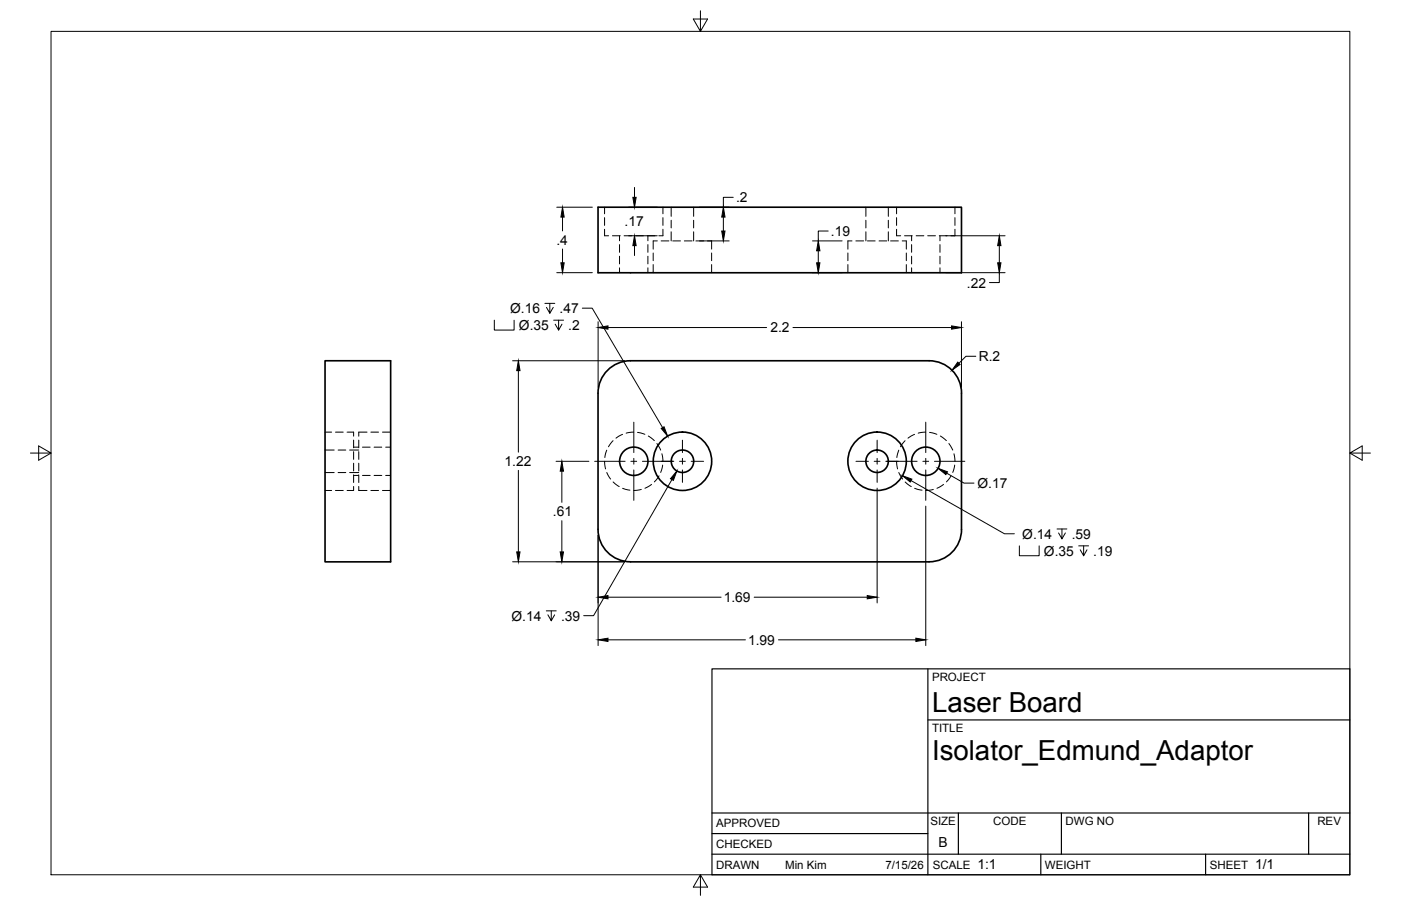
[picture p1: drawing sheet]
<svg xmlns="http://www.w3.org/2000/svg" width="432mm" height="279mm" viewBox="0 0 432 279" stroke-linecap="round" stroke-linejoin="round" font-family="sans-serif">
<!-- layer: Visible -->
<g fill="none" stroke="#000" stroke-width=".51">
<path d="M184.3 63.9h112v20.2h-112zM100.2 111.3h20.2v62h-20.2zM194.3 173.3h92M194.3 173.2a10 10 0 0 1-10-9.9v-42a10 10 0 0 1 10-10h92a10 10 0 0 1 10.1 10l-.1 42a10 10 0 0 1-9.9 9.9"/>
<circle cx="195.3" cy="142.3" r="4.4"/>
<circle cx="210.3" cy="142.3" r="9"/>
<circle cx="210.3" cy="142.3" r="3.5"/>
<circle cx="270.3" cy="142.3" r="3.5"/>
<circle cx="270.3" cy="142.3" r="9"/>
<circle cx="285.3" cy="142.3" r="4.4"/>
</g>
<!-- layer: Hidden -->
<g fill="none" stroke="#000" stroke-width=".31">
<path d="M186.3 70.7v2h1.3M186.3 63.9v2M186.3 67.1v2.4M188.8 72.7h2.4M190.9 72.7v1.6M190.9 75.4v2.4M190.9 79v2.4M192.3 72.7h2.4M195.9 72.7h2.4M199.5 72.7h2.4M199.7 72.7v1.6M199.7 75.4v2.4"/>
<path d="M199.7 79v2.4M201.3 78v2.4M202.6 74.3h-1.3v2.5M203.8 74.3h2.4M204.3 70.7v2h-1.2M204.3 63.9v2M204.3 67.1v2.4M206.9 63.9v2.8M206.9 67.9v2.4M206.9 71.5v2.8M207.3 74.3h2.4M210.9 74.3h2.4"/>
<path d="M213.8 63.9v2.8M213.8 67.9v2.4M213.8 71.5v2.8M214.5 74.3h2.4M218.1 74.3h1.2v2.5M219.3 78v2.4M261.3 78v2.4M262.6 74.3h-1.3v2.5M263.8 74.3h2.4M266.9 63.9v2.8M266.9 67.9v2.4M266.9 71.5v2.8"/>
<path d="M267.4 74.3h2.3M270.9 74.3h2.4M273.8 63.9v2.8M273.8 67.9v2.4M273.8 71.5v2.8M274.5 74.3h2.4M276.3 70.7v2h1.3M276.3 63.9v2M276.3 67.1v2.4M278.1 74.3h1.2v2.5M278.8 72.7h2.4M279.3 78v2.4"/>
<path d="M281 72.7v1.6M281 75.4v2.4M281 79v2.4M282.4 72.7h2.3M285.9 72.7h2.4M289.5 72.7h2.4M289.7 72.7v1.6M289.7 75.4v2.4M289.7 79v2.4M294.3 70.7v2h-1.2M294.3 63.9v2M294.3 67.1v2.4"/>
<path d="M190.9 82.6v1.5M199.7 82.6v1.5M201.3 81.6v2.5M219.3 81.6v2.5M261.3 81.6v2.5M279.3 81.6v2.5M281 82.6v1.5M289.7 82.6v1.5M100.2 138.8h2.8M100.2 133.3h2M103.4 133.3h2.4M104.2 138.8h2.4"/>
<path d="M107 133.3h2v1.2M107.8 138.8h2.8M109 135.7v2.4M109 139.3v2.4M109 137.9h1.5M110.6 139.3v2.4M110.6 135.7v2.4M111.7 137.9h2.4M113.1 133.3h-2.5v1.2M114.3 133.3h2.4M115.3 137.9h2.4M117.9 133.3h2.5"/>
<path d="M118.9 137.9h1.5M187 138.8l-.6 2.3M189 135.9l-1.5 1.9M191.9 134l-2.1 1.1M195.3 133.3l-2.3 .3M196.5 133.4l2.3 .5M199.8 134.5l1.9 1.4M202.5 136.8l1.1 2M204 139.9l.3 2.4M277 138.8l-.6 2.3M279 135.9l-1.5 1.9M281.9 134l-2.1 1.1"/>
<path d="M285.3 133.3l-2.3 .3M286.5 133.4l2.3 .5M289.8 134.5l1.9 1.4M292.5 136.8l1.1 2M294 139.9l.3 2.4M100.2 145.7h2.8M100.2 151.3h2M103.4 151.3h2.4M104.2 145.7h2.4M107.8 145.7h2.8M109 142.9v2.3M109 146.4v2.4"/>
<path d="M109 150v1.3h-2M109 146.6h1.5M110.6 150v1.3h2.5M110.6 146.4v2.4M110.6 142.9v2.3M111.7 146.6h2.4M114.3 151.3h2.4M115.3 146.6h2.4M117.9 151.3h2.5M118.9 146.6h1.5M186.3 142.3l.3 2.3M187 145.7l1.2 2"/>
<path d="M189 148.6l1.8 1.5M191.9 150.6l2.3 .6M197.7 150.9l-2.4 .4M200.8 149.4l-2 1.2M203.1 146.7l-1.4 1.9M204.2 143.4l-.6 2.3M276.3 142.3l.3 2.3M277 145.7l1.2 2M279 148.6l1.9 1.5M281.9 150.6l2.3 .6M287.7 150.9l-2.4 .4M290.8 149.4l-2 1.2"/>
<path d="M293.1 146.7l-1.4 1.9M294.3 143.4l-.7 2.3"/>
</g>
<!-- layer: Border -->
<path d="M15.7 9.7h400.3v260.1h-400.3zM215.9 3.3v6.4l-2.2-3.8h4.4l-2.2 3.8M9.4 139.7h6.3l-3.8-2.2v4.4l3.8-2.2M416 139.7l3.8 2.2v-4.4l-3.8 2.2h6.4M215.9 269.8l2.2 3.8h-4.4l2.2-3.8v6.3" fill="none" stroke="#000" stroke-width=".31"/>
<!-- layer: Titleblock -->
<path d="M219.4 206.3h196.6v63.5h-196.6zM286 206.3v63.5M286 222h130M219.4 257.1h66.6M219.4 250.7h196.6M295.4 250.7v12.7M327.1 250.7v12.7M403.3 250.7v12.7M219.4 263.4h196.6M320.8 263.4v6.4M371.6 263.4v6.4" fill="none" stroke="#000" stroke-width=".36"/>
<!-- layer: Smart Centers -->
<g fill="none" stroke="#000" stroke-width=".31">
<path d="M195.3 130.2v9.4M210.3 135.7v3.9M270.3 135.7v3.9M285.3 130.2v9.4M183.3 142.3h9.4M194.4 142.3h1.8M195.3 141.4v1.8M195.3 144.9v9.4M198 142.3h9.7M209.4 142.3h1.8M210.3 141.4v1.8M210.3 144.9v3.9"/>
<path d="M213 142.3h3.9M263.8 142.3h3.9M269.4 142.3h1.8M270.3 141.4v1.8M270.3 144.9v3.9M273 142.3h9.7M284.4 142.3h1.8M285.3 141.4v1.8M285.3 144.9v9.4M288 142.3h9.4"/>
</g>
<!-- layer: FD_Dimensions -->
<g fill="none" stroke="#000" stroke-width=".31">
<path d="M195.6 57.8v3.1M171.6 63.9h11M173.4 67v4.2M173.4 76.8v4.2M193.8 63.9h8.8M193.8 72.7h8.8M195.6 75.8v3M215.6 63.9h9.1M215.6 74.3h9.1M222.9 67v4.2M226 60.9h-3.1v3M250.4 74.3h9.1"/>
<path d="M252.2 77.3v3.7M255.2 71.2h-3v3.1M291.5 72.7h18.3M308 75.8v5.2M171.6 84.1h11M184.3 99.2v20.3M250.4 84.1h9.1M291.5 84.1h18.3M296.3 99.2v20.3M308 84.1v3h-3.1M158 111.3h34.6M159.8 114.3v25.1"/>
<path d="M187.4 101h48.9M244.4 101h48.9M300.8 109.9h-3.1l-2.1 2.1M159.8 145.1v25.1M171.4 142.3h10.1M173.2 145.3v9.6M270.3 150.5v35.4M285.3 156.1v43M291.8 145.9l5.3 3.1h3.1M158 173.2h34.6M173.2 160.6v9.6M184.3 165v34.1"/>
<path d="M187.4 197.3h42.3M187.4 184.2h34.8M232.4 184.2h34.9M239.9 197.3h42.4"/>
</g>
<g fill="#000" stroke="#000" stroke-width=".31">
<path d="M173.4 63.9l.5 3.1h-1zM195.1 60.9h1l-.5 3zM195.6 72.7l.5 3.1h-1zM222.4 71.2h1.1l-.6 3.1zM222.9 63.9l.6 3.1h-1.1zM252.2 74.3l.5 3h-1zM308 72.7l.5 3.1h-1zM172.9 81h1l-.5 3.1zM251.7 81h1l-.5 3.1zM307.5 81h1l-.5 3.1zM159.8 111.3l.5 3h-1zM184.3 101l3.1-.5v1z"/>
<path d="M293.3 100.5l3 .5-3 .5zM295.2 111.7l.7 .7-2.5 1.8zM173.2 142.3l.5 3h-1zM289.1 144.4l2.9 1.1-.5 .9zM159.3 170.2h1l-.5 3zM172.7 170.2h1l-.5 3zM184.3 197.3l3.1-.5v1zM184.3 184.2l3.1-.5v1zM267.3 183.7l3 .5-3 .5zM282.3 196.8l3 .5-3 .5z"/>
</g>
<!-- layer: Hole Notes -->
<g fill="none" stroke="#000" stroke-width=".31">
<path d="M152.4 98.7v3.1h6.1v-3.1M167.9 93.6h3.1M169.5 93.6v3l-1.1-1.8M170.5 94.8l-1 1.8M170.6 98.7h3.1M172.2 98.7v3.1l-1.1-1.8M173.2 100l-1 1.8M179.5 95h3l21.7 36.9M207.1 147.9l-24.2 42h-3M280.8 148.2l28.8 16.4h3M314.2 168.3v3.1h6.1v-3.1M325.8 163.1h3"/>
<path d="M327.3 163.1v3.1l-1-1.8M328.4 164.4l-1.1 1.8M332.5 168.3h3M334 168.3v3.1l-1.1-1.9M335 169.5l-1 1.9M168.4 188.4h3M169.9 188.4v3l-1-1.8M170.9 189.6l-1 1.8"/>
</g>
<path d="M203.8 132.1l.9-.5 1.1 2.9zM208.6 145.2l-1.1 2.9-.8-.5zM278.2 146.7l2.9 1.1-.6 .9z" fill="#000" stroke="#000" stroke-width=".31"/>
<g font-size="8.5">
<text x="287.3" y="219.5">Laser Board</text>
<text x="287.3" y="234.5">Isolator_Edmund_Adaptor</text>
</g>
<g font-size="4.3">
<text x="226.9" y="62.4">.2</text>
<text x="192.5" y="69.6">.17</text>
<text x="171.5" y="75.5">.4</text>
<text x="256.1" y="72.7">.19</text>
<text x="298" y="88.7">.22</text>
<text x="157.2" y="96.6">Ø.16</text>
<text x="159.9" y="101.8">Ø.35</text>
<text x="172.5" y="96.6">.47</text>
<text x="175.2" y="101.8">.2</text>
<text x="237.4" y="102.5">2.2</text>
<text x="301.7" y="111.4">R.2</text>
<text x="155.5" y="143.8">1.22</text>
<text x="301.3" y="150.5">Ø.17</text>
<text x="170.4" y="159.3">.61</text>
<text x="315.1" y="166.2">Ø.14</text>
<text x="330.3" y="166.2">.59</text>
<text x="321.8" y="171.4">Ø.35</text>
<text x="337" y="171.4">.19</text>
<text x="223.1" y="185.7">1.69</text>
<text x="157.7" y="191.4">Ø.14</text>
<text x="172.9" y="191.4">.39</text>
<text x="230.5" y="198.8">1.99</text>
<text x="289.3" y="261.2">B</text>
<text x="301.2" y="268.1">1:1</text>
<text x="386.8" y="268.1">1/1</text>
</g>
<g font-size="3.5">
<text x="287.3" y="210.1">PROJECT</text>
<text x="287.3" y="225.8">TITLE</text>
<text x="220.7" y="255.2">APPROVED</text>
<text x="286.7" y="254.5">SIZE</text>
<text x="306.1" y="254.5">CODE</text>
<text x="328.4" y="254.5">DWG NO</text>
<text x="406" y="254.5">REV</text>
<text x="220.7" y="261.5">CHECKED</text>
<text x="220.7" y="267.9">DRAWN</text>
<text x="242" y="267.9">Min Kim</text>
<text x="272.9" y="267.9">7/15/26</text>
<text x="287.5" y="267.9">SCALE</text>
<text x="322.1" y="267.9">WEIGHT</text>
<text x="372.9" y="267.9">SHEET</text>
</g>
</svg>
